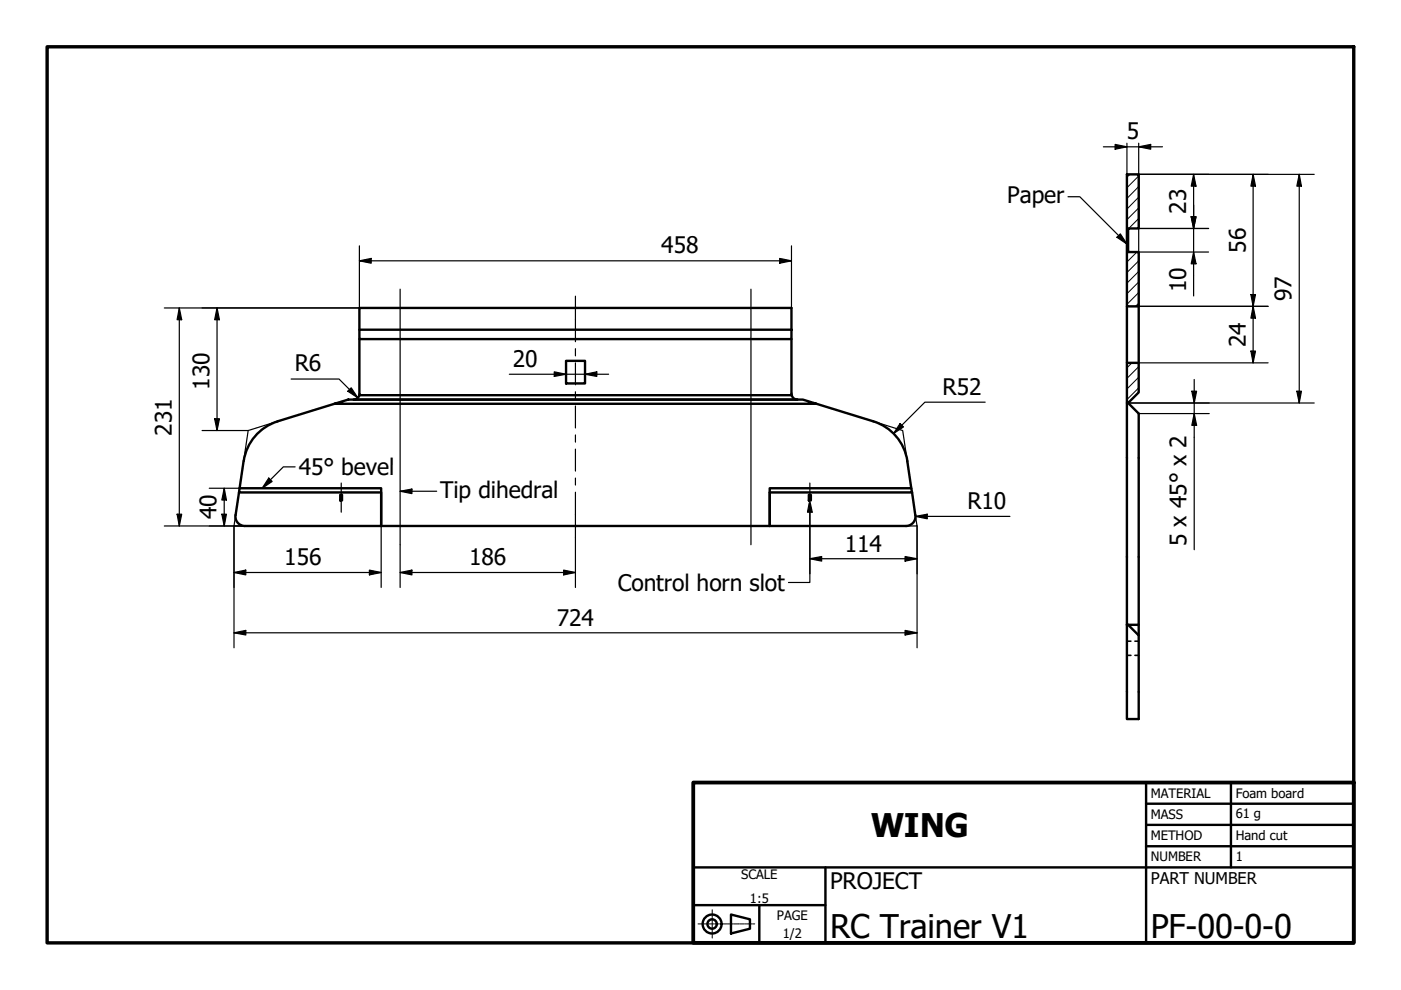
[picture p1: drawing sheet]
<svg xmlns="http://www.w3.org/2000/svg" width="297mm" height="210mm" viewBox="0 0 297 210" stroke-linecap="round" stroke-linejoin="round" font-family="sans-serif">
<!-- layer: Hatch (ISO) -->
<g fill="none" stroke="#000" stroke-width=".21">
<path d="M239.6 37l-.7 .6M241.4 39.6l-2.5 2.5M241.4 37.3l-2.5 2.5M239.2 53.1l-.3 .2M239.2 50.8l-.3 .3M239.2 48.6l-.3 .2M241 53.4l-2.1 2.2M241.4 59.8l-2.5 2.5M241.4 57.5l-2.5 2.5M241.4 55.3l-2.5 2.5M241.4 46.3l-2.1 2.1M241.4 44.1l-2.5 2.5"/>
<path d="M241.4 41.8l-2.5 2.5M240 76.9l-1.1 1.1M241.4 64.3l-.7 .7M241.4 62l-2.5 2.5M241.4 80l-2.5 2.5M241.4 77.7l-2.5 2.5M241.4 82.2l-2.5 2.5"/>
</g>
<!-- layer: Visible (ISO) -->
<g fill="none" stroke="#000" stroke-width=".51">
<path d="M238.9 37h2.5v11.4h-2.2v5h2.2v11.6h-2.5zM76.2 69.9v-4.6h91.6v4.6M76.2 69.9h91.6v2h-91.6zM76.2 71.9v11.6M120 76.5h4v4.8h-4zM167.8 71.9v11.6M238.9 65v11.9M241.4 65v11.9M51.6 97.8l-.8 5.7M58.9 89.3a10.4 10.4 0 0 0-7.2 8.4M70.9 85.6l2.9-.9h96.4l2.9 .9zM70.9 85.6l-12.1 3.7"/>
<path d="M75 84.7l.8-.3 .4-.6h91.7l.3 .6 .8 .3zM76.2 83.5v.3M167.8 83.5v.3M173.1 85.6l12.1 3.7M185.2 89.3a10.3 10.3 0 0 1 7.2 8.5l.8 5.7h-30v8h-111.3a2.01 2.01 0 0 1-2-2.3l.8-4.8M238.9 85.4v-8.5h2.5v6.3l-2.2 2.2M239.2 85.4h-.3v67.1h2.5v-17.8l-2.2-2.2h-.3h2.5v2.2M239.2 85.4l2.2 2.3v44.8M50.8 103.5h30v8v-7.1h-30.1zM72.1 104.9h.4v1.2h-.4zM171.5 104.9h.4v1.2h-.4zM193.2 103.5l.2 .9h-30.2v7.1h28.9a2.01 2.01 0 0 0 2-2.3l-.7-4.8"/>
</g>
<!-- layer: Hidden (ISO) -->
<path d="M238.9 135.9h.9M238.9 139h.9M240.6 135.9h.8M240.6 139h.8" fill="none" stroke="#000" stroke-width=".34"/>
<!-- layer: Title (ISO) -->
<g fill="none" stroke="#000" stroke-width=".51">
<path d="M243 179.4h44M243 174.9h44M243 170.4h44M243 165.9v34M261 165.9v18M147 191.9h28M147 183.9h140M155 193.9l4 1v2l-4 1zM161 191.9v8M175 183.9v16"/>
<circle cx="151" cy="195.9" r="2.01"/>
<circle cx="151" cy="195.9" r=".99"/>
</g>
<g fill="none" stroke="#000" stroke-width=".21">
<path d="M148 195.9h.5M148.5 195.9h.3M148.9 195.9h.9M149.9 195.9h.2M150.2 195.9h.9M151 192.9v.4M151 193.4v.2M151 193.7v.8M151 194.6v.2M151 194.9v.8M151 195.8v.2M151 196.1v.8"/>
<path d="M151 197v.2M151 197.3v.8M151 198.2v.2M151 198.5v.4M151.2 195.9h.2M151.6 195.9h.8M152.6 195.9h.2M152.9 195.9h.9M153.9 195.9h.2M154.2 195.9h.9M155.2 195.9h.2M155.6 195.9h.9"/>
<path d="M156.5 195.9h.3M156.9 195.9h.9M157.9 195.9h.2M158.2 195.9h.9M159.2 195.9h.2M159.6 195.9h.4"/>
</g>
<path d="M147 165.9h140v34h-140z" fill="none" stroke="#000" stroke-width=".8"/>
<!-- layer: Border (ISO) -->
<path d="M10 9.9h277v190h-277z" fill="none" stroke="#000" stroke-width=".72"/>
<!-- layer: Sketch Geometry (ISO) -->
<path d="M84.8 61.3v54.2M159.2 61.3v54.2M58.8 89.3l-6.2 2-1 6.5M185.2 89.3l6.2 2 1 7.1M50 109.2l-.4 2.3h2.3M194.1 109.2l.3 2.3h-2.3" fill="none" stroke="#000" stroke-width=".25"/>
<!-- layer: Dimension (ISO) -->
<g fill="none" stroke="#000" stroke-width=".25">
<path d="M233.9 31.1h12.6M236.4 30.6l2.5 .5-2.5 .5zM238.9 30.4v6.6M241.4 31.1l2.6-.5v1zM241.4 30.4v34.6h27.5M241.4 37h37.2M253.1 37l.5 2.5h-1zM253.1 37v25.8M265.7 37l.5 2.5h-1zM265.7 37v39.9M275.5 37l.4 2.5h-.9zM275.5 37v48.4"/>
<path d="M76.2 55.3l2.5-.5v1zM76.2 52.1v13.2h-41.4M76.2 55.3h91.6M165.3 54.8l2.5 .5-2.5 .5zM167.8 52.1v13.2M241.4 53.4h14.8M241.4 48.4h14.8M252.6 45.9h1l-.5 2.5zM253.1 53.4l.5 2.5h-1zM38 65.3l.5 2.5h-1zM38 65.3v46.2M46 65.3l.5 2.5h-1z"/>
<path d="M46 65.3v26M108 79.3h21M117.5 78.8l2.5 .5-2.5 .5zM124 79.3l2.5-.5v1zM241.4 76.9h27.5M265.2 62.5h1l-.5 2.5zM265.2 74.4h1l-.5 2.5zM265.7 65l.5 2.5h-1zM42.8 91.3h9.8M45.5 88.8h1l-.5 2.5zM61.7 80.4h10.2l4 3.9M74.5 82.2l1.4 2.1-2.2-1.4z"/>
<path d="M190.8 89.8l.8 .7-2.2 1.4zM208.9 85.3h-12.8l-6.7 6.6M238.9 85.4h39.7M241.4 87.7h15M252.7 82.9h1l-.5 2.5zM253.2 87.7l.5 2.5h-1zM253.2 80.4v36.2M275 82.9h.9l-.4 2.5zM34.8 111.5h17.1M37.5 109h1l-.5 2.5zM44.4 103.5h6.4M47 109h1l-.5 2.5z"/>
<path d="M47.5 103.5l.5 2.5h-1zM47.5 103.5v8M49.6 111.5v25.8M80.8 111.5v13.1M84.8 115.5v9.1M122 114v10.6M171.7 118.5l2.5-.5v1zM171.7 118.5h22.7M171.7 108.6v13M191.9 118l2.5 .5-2.5 .5zM194.1 109.5l2.5-.5v1zM194.1 109.5h20"/>
<path d="M194.4 111.5v25.8M49.6 134.2l2.5-.5v.9zM49.6 121.4l2.5-.5v1zM49.6 134.2h144.8M49.6 121.4h31.2M78.3 120.9l2.5 .5-2.5 .5zM84.8 121.4l2.5-.5v1zM84.8 121.4h37.2M119.5 120.9l2.5 .5-2.5 .5zM191.9 133.7l2.5 .5-2.5 .4z"/>
</g>
<g fill="#000">
<path d="M236.4 30.6l2.5 .5-2.5 .5z" fill-rule="evenodd"/>
<path d="M241.4 31.1l2.6-.5v1z" fill-rule="evenodd"/>
<path d="M253.1 37l.5 2.5h-1z" fill-rule="evenodd"/>
<path d="M265.7 37l.5 2.5h-1z" fill-rule="evenodd"/>
<path d="M275.5 37l.4 2.5h-.9z" fill-rule="evenodd"/>
<path d="M76.2 55.3l2.5-.5v1z" fill-rule="evenodd"/>
<path d="M165.3 54.8l2.5 .5-2.5 .5z" fill-rule="evenodd"/>
<path d="M252.6 45.9h1l-.5 2.5z" fill-rule="evenodd"/>
<path d="M252.6 45.9h1l-.5 2.5z" fill-rule="evenodd"/>
<path d="M253.1 53.4l.5 2.5h-1z" fill-rule="evenodd"/>
<path d="M38 65.3l.5 2.5h-1z" fill-rule="evenodd"/>
<path d="M46 65.3l.5 2.5h-1z" fill-rule="evenodd"/>
<path d="M117.5 78.8l2.5 .5-2.5 .5z" fill-rule="evenodd"/>
<path d="M124 79.3l2.5-.5v1z" fill-rule="evenodd"/>
<path d="M265.2 62.5h1l-.5 2.5z" fill-rule="evenodd"/>
<path d="M265.2 74.4h1l-.5 2.5z" fill-rule="evenodd"/>
<path d="M265.7 65l.5 2.5h-1z" fill-rule="evenodd"/>
<path d="M45.5 88.8h1l-.5 2.5z" fill-rule="evenodd"/>
<path d="M74.5 82.2l1.4 2.1-2.2-1.4z" fill-rule="evenodd"/>
<path d="M190.8 89.8l.8 .7-2.2 1.4z" fill-rule="evenodd"/>
<path d="M252.7 82.9h1l-.5 2.5z" fill-rule="evenodd"/>
<path d="M253.2 87.7l.5 2.5h-1z" fill-rule="evenodd"/>
<path d="M275 82.9h.9l-.4 2.5z" fill-rule="evenodd"/>
<path d="M37.5 109h1l-.5 2.5z" fill-rule="evenodd"/>
<path d="M47 109h1l-.5 2.5z" fill-rule="evenodd"/>
<path d="M47.5 103.5l.5 2.5h-1z" fill-rule="evenodd"/>
<path d="M171.7 118.5l2.5-.5v1z" fill-rule="evenodd"/>
<path d="M191.9 118l2.5 .5-2.5 .5z" fill-rule="evenodd"/>
<path d="M194.1 109.5l2.5-.5v1z" fill-rule="evenodd"/>
<path d="M49.6 134.2l2.5-.5v.9z" fill-rule="evenodd"/>
<path d="M49.6 121.4l2.5-.5v1z" fill-rule="evenodd"/>
<path d="M78.3 120.9l2.5 .5-2.5 .5z" fill-rule="evenodd"/>
<path d="M84.8 121.4l2.5-.5v1z" fill-rule="evenodd"/>
<path d="M119.5 120.9l2.5 .5-2.5 .5z" fill-rule="evenodd"/>
<path d="M191.9 133.7l2.5 .5-2.5 .4z" fill-rule="evenodd"/>
</g>
<!-- layer: Symbol (ISO) -->
<path d="M226.4 41.7h2.5l10 10M237.5 49.6l1.4 2.1-2.1-1.4zM62.6 99h-2.5l-4.5 4.5M57 101.4l.7 .7-2.1 1.4zM84.8 104.2l2.5-.5v1zM84.8 104.2h7.8M171.6 106.6l-.4 2h.4M171.7 108.6v14.9h-4.5M171.8 106.6l.4 2h-.4" fill="none" stroke="#000" stroke-width=".25"/>
<g fill="#000">
<path d="M237.5 49.6l1.4 2.1-2.1-1.4z" fill-rule="evenodd"/>
<path d="M57 101.4l.7 .7-2.1 1.4z" fill-rule="evenodd"/>
<path d="M84.8 104.2l2.5-.5v1z" fill-rule="evenodd"/>
<path d="M171.7 106.1l.5 2.5h-1z" fill-rule="evenodd"/>
</g>
<!-- layer: Centerline (ISO) -->
<path d="M122 62.8v9.6M122 73.9v1.6M122 76.9v4.7M122 83.1v1.5M122 86.1v4.6M122 92.2v1.5M122 95.2v4.7M72.3 102.4v6.2M122 101.4v1.4M122 104.4v9.6M171.7 102.4v6.2" fill="none" stroke="#000" stroke-width=".25"/>
<g font-size="6.9">
<text x="184.6" y="177.4">WING</text>
<text x="176" y="198.8">RC Trainer V1</text>
<text x="244" y="198.8">PF-00-0-0</text>
</g>
<g font-size="4.8">
<text x="238.9" y="29.5">5</text>
<text x="213.6" y="43">Paper</text>
<text x="251.5" y="45.3" transform="rotate(-90 251.5 45.3)">23</text>
<text x="140.2" y="53.7">458</text>
<text x="264.1" y="53.6" transform="rotate(-90 264.1 53.6)">56</text>
<text x="251.5" y="62" transform="rotate(-90 251.5 62)">10</text>
<text x="273.9" y="63.8" transform="rotate(-90 273.9 63.8)">97</text>
<text x="108.8" y="77.7">20</text>
<text x="264.2" y="73.6" transform="rotate(-90 264.2 73.6)">24</text>
<text x="44.4" y="82.6" transform="rotate(-90 44.4 82.6)">130</text>
<text x="62.5" y="78.8">R6</text>
<text x="199.9" y="83.7">R52</text>
<text x="36.4" y="92.3" transform="rotate(-90 36.4 92.3)">231</text>
<text x="63.3" y="100.8">45° bevel</text>
<text x="93.3" y="105.5">Tip dihedral</text>
<text x="205.1" y="107.9">R10</text>
<text x="45.9" y="110.1" transform="rotate(-90 45.9 110.1)">40</text>
<text x="60.3" y="119.8">156</text>
<text x="99.5" y="119.8">186</text>
<text x="179.1" y="116.9">114</text>
<text x="251.6" y="115.8" transform="rotate(-90 251.6 115.8)">5 x 45° x 2</text>
<text x="131" y="125.3">Control horn slot</text>
<text x="118.1" y="132.6">724</text>
<text x="176" y="188.5">PROJECT</text>
</g>
<text font-size="3.4" x="244" y="187.4">PART NUMBER</text>
<g font-size="2.8">
<text x="244" y="169.1">MATERIAL</text>
<text x="244" y="173.7">MASS</text>
<text x="262" y="169.2">Foam board</text>
<text x="262" y="173.4">61 g</text>
<text x="244" y="178.2">METHOD</text>
<text x="262" y="178.2">Hand cut</text>
<text x="244" y="182.6">NUMBER</text>
<text x="262" y="182.6">1</text>
<text x="157.1" y="186.5">SCALE</text>
<text x="159" y="191.4">1:5</text>
<text x="164.7" y="195">PAGE</text>
<text x="166" y="199">1/2</text>
</g>
</svg>
